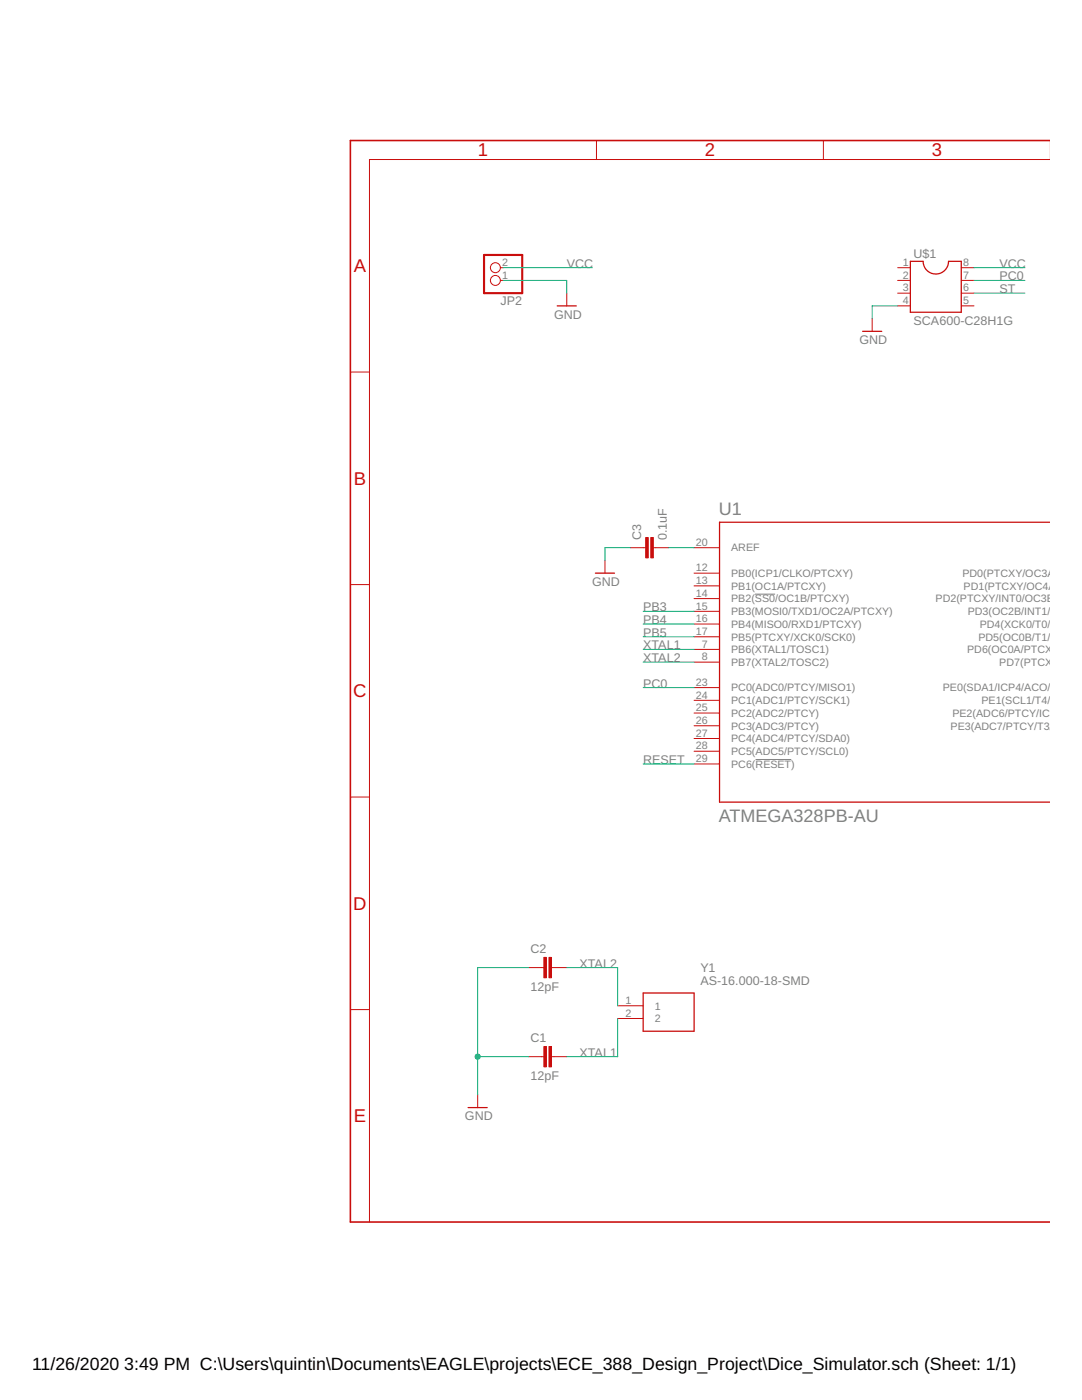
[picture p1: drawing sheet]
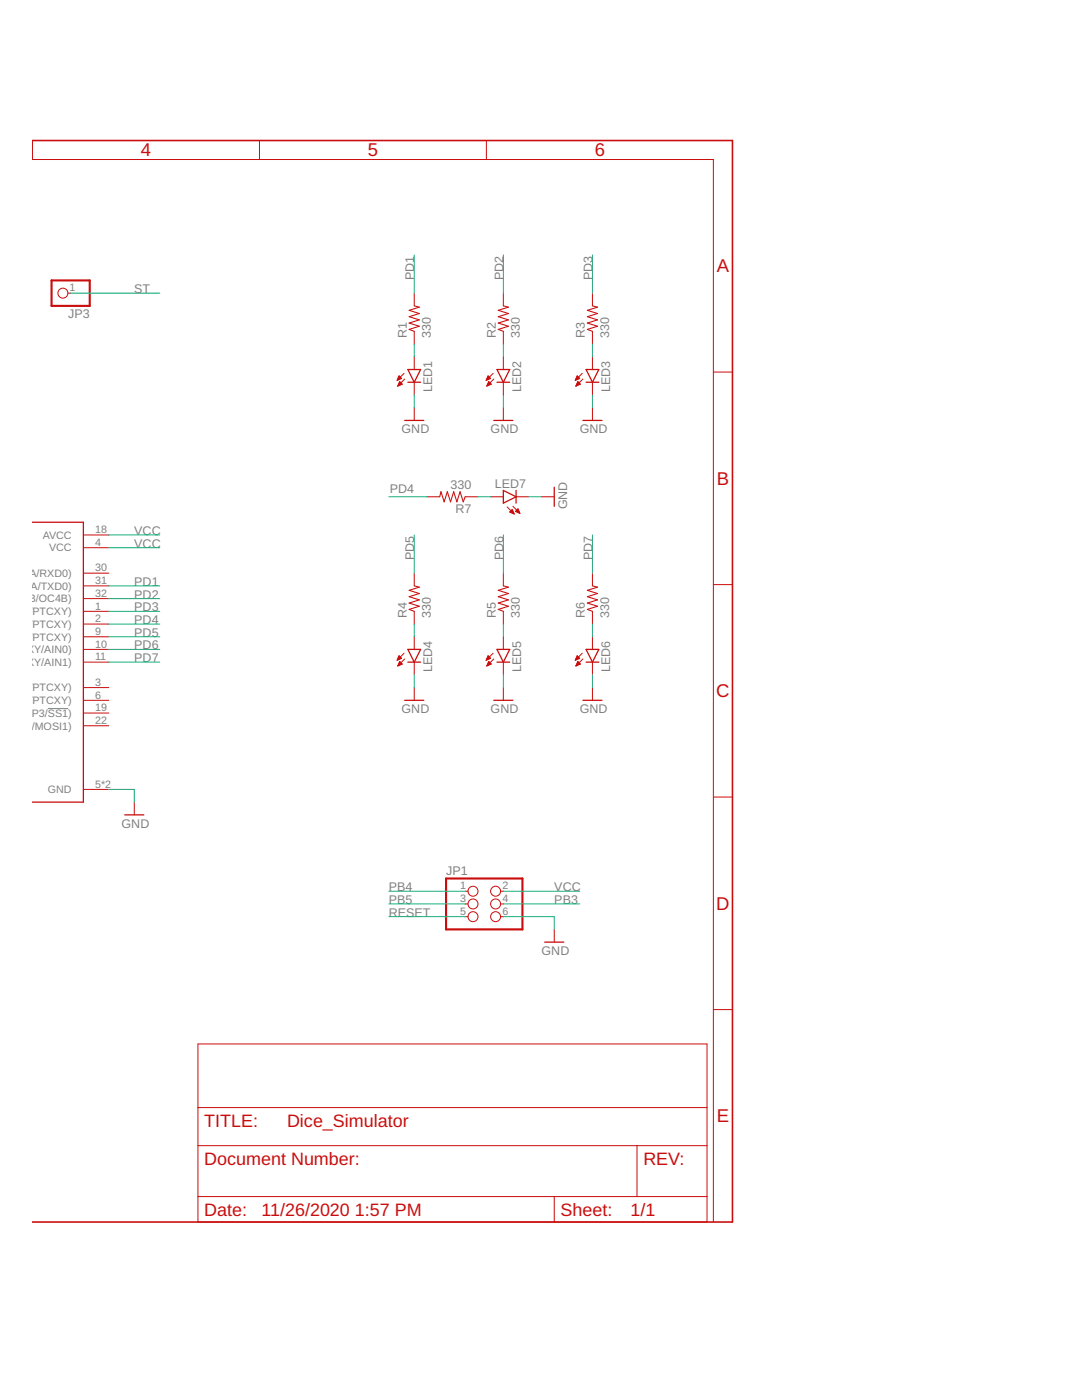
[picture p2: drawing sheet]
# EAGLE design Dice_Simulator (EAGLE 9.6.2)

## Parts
C1  12pF  C-EUC0805  [C0805]
C2  12pF  C-EUC0805  [C0805]
C3  0.1uF  C-EUC0805  [C0805]
JP1  PINHD-2X3  [2X03]
JP2  PINHD-1X2  [1X02]
JP3  PINHD-1X1  [1X01]
LED1  LEDCHIPLED_0805  [CHIPLED_0805]
LED2  LEDCHIPLED_0805  [CHIPLED_0805]
LED3  LEDCHIPLED_0805  [CHIPLED_0805]
LED4  LEDCHIPLED_0805  [CHIPLED_0805]
LED5  LEDCHIPLED_0805  [CHIPLED_0805]
LED6  LEDCHIPLED_0805  [CHIPLED_0805]
LED7  LEDCHIPLED_0805  [CHIPLED_0805]
R1  330  R-US_M0805  [M0805]
R2  330  R-US_M0805  [M0805]
R3  330  R-US_M0805  [M0805]
R4  330  R-US_M0805  [M0805]
R5  330  R-US_M0805  [M0805]
R6  330  R-US_M0805  [M0805]
R7  330  R-US_M0805  [M0805]
U1  ATMEGA328PB-AU  [QFP80P900X900X120-32N]
U$1  SCA600-C28H1G  [SCA600-C28H1G]
Y1  AS-16.000-18-SMD  [HC-49]

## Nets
GND: C1.1 C2.1 C3.1 JP1.6 JP2.1 LED1.C LED2.C LED3.C LED4.C LED5.C LED6.C LED7.C U1.5(GND) U1.21(GND) U$1.4
N$1: LED1.A R1.1
N$2: LED2.A R2.1
N$3: LED3.A R3.1
N$4: LED4.A R4.1
N$5: LED5.A R5.1
N$6: LED6.A R6.1
N$7: LED7.A R7.1
N$8: C3.2 U1.20(AREF)
PB3: JP1.4 U1.15(PB3(MOSI0/TXD1/OC2A/PTCXY))
PB4: JP1.1 U1.16(PB4(MISO0/RXD1/PTCXY))
PB5: JP1.3 U1.17(PB5(PTCXY/XCK0/SCK0))
PC0: U1.23(PC0(ADC0/PTCY/MISO1)) U$1.7
PD1: R1.2 U1.31(PD1(PTCXY/OC4A/TXD0))
PD2: R2.2 U1.32(PD2(PTCXY/INT0/OC3B/OC4B))
PD3: R3.2 U1.1(PD3(OC2B/INT1/PTCXY))
PD4: R7.2 U1.2(PD4(XCK0/T0/PTCXY))
PD5: R4.2 U1.9(PD5(OC0B/T1/PTCXY))
PD6: R5.2 U1.10(PD6(OC0A/PTCXY/AIN0))
PD7: R6.2 U1.11(PD7(PTCXY/AIN1))
RESET: JP1.5 U1.29(PC6(!RESET!))
ST: JP3.1 U$1.6
VCC: JP1.2 JP2.2 U1.4(VCC) U1.18(AVCC) U$1.8
XTAL1: C1.2 U1.7(PB6(XTAL1/TOSC1)) Y1.2
XTAL2: C2.2 U1.8(PB7(XTAL2/TOSC2)) Y1.1
Unconnected: U1.3(PE0(SDA1/ICP4/ACO/PTCXY)) U1.6(PE1(SCL1/T4/PTCXY)) U1.12(PB0(ICP1/CLKO/PTCXY)) U1.13(PB1(OC1A/PTCXY)) U1.14(PB2(!SS0!/OC1B/PTCXY)) U1.19(PE2(ADC6/PTCY/ICP3/!SS1!)) U1.22(PE3(ADC7/PTCY/T3/MOSI1)) U1.24(PC1(ADC1/PTCY/SCK1)) U1.25(PC2(ADC2/PTCY)) U1.26(PC3(ADC3/PTCY)) U1.27(PC4(ADC4/PTCY/SDA0)) U1.28(PC5(ADC5/PTCY/SCL0)) U1.30(PD0(PTCXY/OC3A/RXD0)) U$1.1 U$1.2 U$1.3 U$1.5
